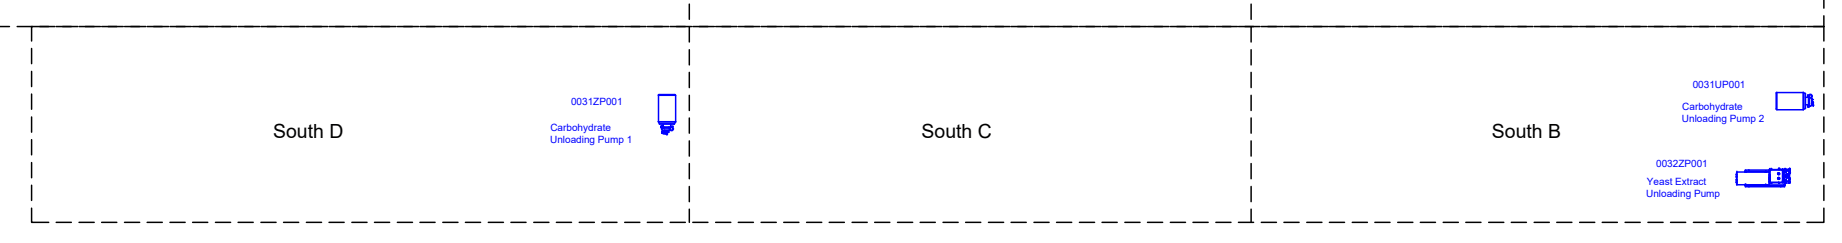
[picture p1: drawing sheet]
<svg xmlns="http://www.w3.org/2000/svg" width="314mm" height="41mm" viewBox="0 0 314 41" stroke-linecap="round" stroke-linejoin="round" font-family="sans-serif">
<!-- layer: Divider -->
<g fill="none" stroke="#000" stroke-width=".25">
<path d="M310.7 -.1v1.5M-.1 4.5h1.7M2.9 4.5h2.6M5.4 8.2v2.6M5.4 12.1v2.6M5.4 16v2.6M5.4 19.9v2.6M6.8 4.5h2.6M8.3 4.5h-2.9v2.5M9.6 4.5h3.7M13.5 4.5h3.6M17.3 4.5h3.7"/>
<path d="M21.2 4.5h3.7M25.1 4.5h3.6M29 4.5h3.6M32.8 4.5h3.7M36.7 4.5h3.6M40.6 4.5h3.6M44.5 4.5h3.6M48.3 4.5h3.7M52.2 4.5h3.6M56.1 4.5h3.6M59.9 4.5h3.7M63.8 4.5h3.7"/>
<path d="M67.7 4.5h3.6M71.5 4.5h3.7M75.4 4.5h3.7M79.3 4.5h3.7M83.2 4.5h3.6M87 4.5h3.7M90.9 4.5h3.7M94.8 4.5h3.7M98.7 4.5h3.6M102.5 4.5h3.7M106.4 4.5h3.7M110.3 4.5h3.7"/>
<path d="M114.2 4.5h3.6M117.4 .7v2.6M117.4 4.6v2.5M117.4 8.4v2.6M117.4 12.3v2.6M117.4 16.2v2.6M118 4.5h3.7M121.9 4.5h3.7M125.8 4.5h3.7M129.7 4.5h3.6M133.5 4.5h3.7M137.4 4.5h3.7"/>
<path d="M141.3 4.5h3.7M145.2 4.5h3.6M149 4.5h3.7M152.9 4.5h3.7M156.8 4.5h3.6M160.7 4.5h3.6M164.5 4.5h3.7M168.4 4.5h3.7M172.3 4.5h3.6M176.2 4.5h3.6M180 4.5h3.7M183.9 4.5h3.7"/>
<path d="M187.8 4.5h3.6M191.6 4.5h3.7M195.5 4.5h3.7M199.4 4.5h3.7M203.2 4.5h3.7M207.1 4.5h3.7M211 4.5h3.7M213.2 .7v2.6M213.2 4.6v2.5M213.2 8.4v2.6M213.2 12.3v2.6M213.2 16.2v2.6"/>
<path d="M214.9 4.5h3.7M218.7 4.5h3.7M222.6 4.5h3.7M226.5 4.5h3.7M230.4 4.5h3.7M234.2 4.5h3.7M238.1 4.5h3.7M242 4.5h3.7M245.9 4.5h3.7M249.7 4.5h3.7M253.6 4.5h3.7M257.5 4.5h3.7"/>
<path d="M261.4 4.5h3.7M265.2 4.5h3.7M269.1 4.5h3.7M273 4.5h3.7M276.9 4.5h3.6M280.8 4.5h3.6M284.6 4.5h3.7M288.5 4.5h3.6M292.4 4.5h3.6M296.3 4.5h3.6M300.1 4.5h3.7M304 4.5h3.6"/>
<path d="M307.9 4.5h2.8M310.7 2.7v4.3M310.7 8.2v2.6M310.7 12.1v2.6M310.7 16v2.6M310.7 19.9v2.6M5.4 35.4v2.4h2.9M5.4 23.7v2.6M5.4 27.6v2.6M5.4 31.5v2.6M9.6 37.8h2.6M13.5 37.8h2.5"/>
<path d="M17.3 37.8h2.6M21.2 37.8h2.6M25.1 37.8h2.5M29 37.8h2.5M32.8 37.8h2.6M36.7 37.8h2.6M40.6 37.8h2.5M44.5 37.8h2.5M48.3 37.8h2.6M52.2 37.8h2.6M56.1 37.8h2.5M59.9 37.8h2.6"/>
<path d="M63.8 37.8h2.6M67.7 37.8h2.6M71.5 37.8h2.6M75.4 37.8h2.6M79.3 37.8h2.6M83.2 37.8h2.6M87 37.8h2.6M90.9 37.8h2.6M94.8 37.8h2.6M98.7 37.8h2.6M102.5 37.8h2.6M106.4 37.8h2.6"/>
<path d="M110.3 37.8h2.6M114.2 37.8h2.6M117.4 20v2.6M117.4 23.9v2.6M117.4 27.8v2.6M117.4 31.7v2.6M117.4 35.5v2.3M118 37.8h2.6M121.9 37.8h2.6M125.8 37.8h2.6M129.7 37.8h2.6M133.5 37.8h2.6"/>
<path d="M137.4 37.8h2.6M141.3 37.8h2.6M145.2 37.8h2.5M149 37.8h2.6M152.9 37.8h2.6M156.8 37.8h2.5M160.7 37.8h2.5M164.5 37.8h2.6M168.4 37.8h2.6M172.3 37.8h2.5M176.2 37.8h2.5M180 37.8h2.6"/>
<path d="M183.9 37.8h2.6M187.8 37.8h2.5M191.6 37.8h2.6M195.5 37.8h2.6M199.4 37.8h2.6M203.2 37.8h2.6M207.1 37.8h2.6M211 37.8h2.6M213.2 20v2.6M213.2 23.9v2.6M213.2 27.8v2.6M213.2 31.7v2.6"/>
<path d="M213.2 35.5v2.3M214.9 37.8h2.6M218.7 37.8h2.6M222.6 37.8h2.6M226.5 37.8h2.6M230.4 37.8h2.6M234.2 37.8h2.6M238.1 37.8h2.6M242 37.8h2.6M245.9 37.8h2.6M249.7 37.8h2.6M253.6 37.8h2.6"/>
<path d="M257.5 37.8h2.6M261.4 37.8h2.6M265.2 37.8h2.6M269.1 37.8h2.6M273 37.8h2.6M276.9 37.8h2.5M280.8 37.8h2.5M284.6 37.8h2.6M288.5 37.8h2.6M292.4 37.8h2.5M296.3 37.8h2.5M300.1 37.8h2.6"/>
<path d="M304 37.8h2.6M310.7 35.4v2.4h-2.8M310.7 23.7v2.6M310.7 27.6v2.6M310.7 31.5v2.6"/>
</g>
<!-- layer: Equipment -->
<g fill="none" stroke="#00f" stroke-width=".25">
<path d="M112.2 16.2h2.9v4.5h-2.9zM112.3 16.1l-.2 .1M112.3 16.1h2.7M115 16.1l.1 .1M302.6 18.5l.1 .1M302.7 15.7l-.1 .1v2.7M302.7 15.7h4.5v3h-4.5zM307.2 15.7h.1M307.2 18.6h.1M307.3 15.7l.3 .2v2.5l-.3 .2zM307.6 15.9v2.5M307.6 16.5h.5"/>
<path d="M307.6 17.8h.5M307.6 18.4h.1M308 17.8v.4l.1-.3M308 16.5v-.3l.1 .3M308 18h.1M308.1 18v.1M308.1 17.8v.1M308.1 18.1h.1M308.1 16.4v1.4M308.1 17.8h.1M308.2 17.8h.1M308.2 17.9h.1"/>
<path d="M308.2 16.7h.1M308.2 17.7h.1M308.2 18.1h.1M308.2 17.9v-.1l-.1 .1M308.2 16.6v1.3M308.2 18v.1M308.3 16.9h.1M308.3 16.6v1.3M308.3 17.9v.2M308.6 17.9l-.1 .1h-.2M308.6 16.7l.1 .1M308.7 16.6v1.3"/>
<path d="M308.7 17.5l-.1 .1M308.7 16.8v.7zM308.7 17.4h.3l-.2 .1M308.7 16.9h.3M308.8 17.7l.1 .2M308.8 17.8l.1 .1M308.8 17.5v.3M308.8 17.6h.1M308.8 17.5h.1M308.9 17.9h.1M308.9 17.4h.1M308.9 17.4l-.1 .1"/>
<path d="M308.9 18h.1M308.9 17.9v.1M309 17.9h.1M309 18h.1M309 17.9v.1M309 17.7h-.2M309 17.5l-.2 .1M112.1 20.7h.1M112.2 20.7h2.9l-.2 .4h-2.5zM112.3 21l.1 .1M112.6 21.7h.1M112.6 21.6h.1"/>
<path d="M112.7 21.6h.1M112.7 21.7h.1M112.7 21.6h-.1M112.7 21.5v.1M112.7 21.7h1.5h-1.1M112.7 21.5h.3M112.7 21.8v.2l.2 .1M112.8 22.5h.1M112.8 21.5h.1M112.8 22.5l.1 .1M112.8 22.4v.1M112.8 22.5v.1"/>
<path d="M112.8 21.5l.2 .1M112.8 22.6h.1M112.8 22.3v.1M112.8 22.4h.1M112.8 22.3v.3M112.9 22.4v.1M112.9 22.5v.1M112.9 22.6h.1M112.9 22.4h.1M112.9 22.4l-.1 .1M112.9 22.6l.3 .1M112.9 21.7h.1"/>
<path d="M112.9 22.7h.1M112.9 21.6h.1M112.9 22.1h1.3M113 21.7h.1M113 21.6h1.4M113 21.6h.1M113 21.7h-.1M113 21.1v.5M113 21.4h-.4l.1 .1M113.1 22.3h.1M113.1 22.3v.4M113.1 22.2l-.2 .1 .5 .1"/>
<path d="M113.1 21.7h.1M113.2 22.1h.1M113.2 22.3h.1M113.2 22.3v.4M113.2 22.7h.1M113.3 22.2h.7zM113.3 22.3h.1M113.3 22.3l.1 .1M113.3 22.7h.1M113.3 22.5h.6h-.6M113.3 22.5h.1M113.4 22.7h.1"/>
<path d="M113.3 22.7h-.1M113.4 22.5l-.1 .2M113.4 22.5h.1M113.4 22.6h.1M113.4 22.4h.1M113.4 22.4h.5M113.4 22.2v.2M113.4 22.6v.1M113.4 22.4l-.1 .1M113.4 22.6l-.1 .1M113.4 22.5v.1M113.5 22.7h.2l-.1 .1"/>
<path d="M113.5 22.6h.1M113.5 22.7h.1M113.5 22.5v.1M113.5 22.6l.1-.1v.1M113.5 22.8h.1M113.6 22.6h.1M113.6 22.5v.1zM113.6 22.7h.1M113.6 22.7v.1M113.6 22.8v.1M113.7 22.5v.1M113.7 22.7v.1"/>
<path d="M113.9 22.2v.3M113.9 21.7h.1M113.9 22.5h.1M114 22.1h.1M114.2 21.7h.1M114.3 21.1v.5M114.3 21.4h.3l-.3 .1M114.9 21l-.1 .1M115.1 20.7h.1M295.8 31h.1M295.8 30.1h.1M295.8 30.5h.1"/>
<path d="M295.8 29.6h.1M295.8 29.7l.1 .4M295.8 30.6h.1M295.8 30.9h.1M295.8 29.7h.1M295.8 30h.1M295.9 30.5v.6M295.9 29.6h-.1M295.9 30.6h.1M295.9 30.9h.1M295.9 29.7h.1M295.9 30h.1"/>
<path d="M295.9 29.3v2.1M295.9 31.4v-2.2h5.5v2.2M295.9 29.3h.1M295.9 31.4h.1M295.9 31.4h5.5M297.3 31.5h.1M297.3 29.2h.1M297.3 31.5l.1 .1M297.3 31.4v.1M297.4 31.6h6.6v.1h-6.6zM297.4 29.1h.1M297.4 31.5h.1"/>
<path d="M297.4 29.1v.1M297.4 29.1h4.1M297.4 31.5h6.6M297.4 29.1l-.1 .1M297.5 29.2h.1M297.4 29.2h.1M297.4 31.4v.1M297.5 31.5h.1M297.5 29.2h3.3M297.5 31.4v.1M297.9 28.9l.1 .1zM297.9 31.6l.1 .1z"/>
<path d="M300.9 29.2h.1M300.8 29.2h.1M300.8 31.5h.1M300.8 31.4v.1M300.9 31.5h.1M300.9 29.2h.6M300.9 31.4v.1M301.4 29.6l.1 .1M301.4 30.4h.1M301.4 29.3h.1M301.4 31.4h.1M301.5 30.2l-.1 .1"/>
<path d="M301.5 30.9h-.1M301.5 30.1h.1M301.5 29.8h.1M301.5 30.8h.1M301.5 30.5h.1M301.5 31h.1M301.5 28.9h.1M301.5 29h.1M301.5 28.9v.1M301.5 29.3v2.1M301.5 31h2.2M301.5 29.7v.5"/>
<path d="M301.5 30.4h.1M301.5 30.5v.4M301.5 31.1h.1M301.5 28.8v2.2M301.5 28.8h.1M301.5 30.9h.1M301.5 30h.1M301.5 29.9h.1M301.5 30.2h.1M301.5 30.1v.4M301.5 31v.1M301.5 28.8v2.3"/>
<path d="M301.5 28.8l2.2 .1M301.7 28.8h.2M301.7 31.1h.1M301.8 28.8h.1M301.8 28.8h-.1M301.9 31.1h-.1h.1M302.9 29.4h.2l.1 .1a.17 .17 0 0 1-.2 .2 .17 .17 0 0 1-.1-.3zM302.9 29.6a.15 .15 0 0 1 0-.2 .15 .15 0 0 1 .2 0 .15 .15 0 0 1 0 .2M302.9 29.6h.3M302.9 30.2h.3v.2h-.3zM302.9 30.2h.3M303 28.7h.2z"/>
<path d="M303 28.8h.1M303 28.7l.2 .1h-.2M303 30.3h.1M303 31.1h.1M303 31.1h.2M303.1 30.2v.2l-.1 .1-.1-.1v-.2M303.1 28.8h.1M303.2 28.8h.1M303.2 31.1h.1M303.2 28.7v.1M303.3 31.6h.2l-.2 .1M303.4 31.6v.1"/>
<path d="M303.6 31h.1M303.6 28.9h.1M303.7 28.7l-.1 .1M303.7 31h-.1M303.7 28.9h-6.3v.2h4.1M303.7 28.9v2.1M303.7 28.9h.1M303.7 31v.1M303.7 31l.4 .1h-2.6M303.7 31h.1M303.7 30.8v.2M303.7 29h.1"/>
<path d="M303.7 30.8h.1M303.7 29.1h.3M303.7 29v1.8M303.7 28.9v.1M303.7 29.1h.1M303.8 30.8v-.9v.9M303.8 29.9h.1M303.8 29.1l-.1 .8M303.8 29.1h.1M303.8 30.7h.1M303.8 29.2h.1M303.8 30.6h.1"/>
<path d="M303.8 30.1h.1M303.8 29.7h.1M303.8 29.3h.1M303.8 29.9l.1-.2v.4v-.2M303.8 30.1v.5zM303.8 29.3v.4zM303.9 29.7v.4M303.9 30.6h.1M303.9 29.2v1.6l.2-.1M303.9 29.2h.4M303.9 30.5l.4 .1M303.9 30.7h.1"/>
<path d="M303.9 30.5h.1M303.9 29.2h.1M303.9 29.3h.1M303.9 30.5v.1M303.9 30.6v.1M303.9 29.2l-.1 .1M304 31.1v.3h-6.6M304 31.5h.1M304 30.8h-.3M304.1 29.1h.1M304.1 30.7h.1M304.1 29.2h-.2v-.1v.2"/>
<path d="M304.1 31.5h.1M304.1 31.5l-.1 .1M304.1 30.8h-.4v.2h.4v-.2M304.1 29v.1M304.1 30.7v.1M304.1 30.8h.1M304.1 29.2h.1M304.1 29h.1M304.1 31.1v.4M304.1 31.5l-.1-.1v.1M304.1 30.8h.2M304.1 30.8v.3"/>
<path d="M304.1 28.9v.1M304.1 28.8l-.4 .1 1.2-.1M304.1 29v-.1h-.4v.2h.4M304.1 28.9h.1M304.1 31h.1M304.1 29.1v.1M304.1 31.1h.1M304.1 28.8h.1M304.1 28.9v.2M304.1 28.8v.1M304.2 29.2h.1M304.2 30.6h.1"/>
<path d="M304.3 29.2h.1M304.3 30.8v.3M304.3 29.2l-.1-.2h.6v-.2v2.3v-.3h-.5M304.3 30.6h.1M304.3 30.6v.5M304.3 28.8v.4M304.3 30.6l-.2 .3M304.3 29.1h.1M304.3 30.7h.1M304.3 29.2l-.4 .1v1.2l.4 .1M304.3 30.6v.2h.5M304.3 28.8v.3"/>
<path d="M304.8 29.1h-.5v.1M304.8 30.8h.1v.3h-.8M304.8 29.1h.1M304.8 30.7h.1M304.9 28.9v2.2M304.9 28.8v.2h-.1M304.9 28.8h.1M304.9 28.9h.1zM304.9 28.9h.1M304.9 30.9l.1 .1zM304.9 30.9h.1M304.9 31h.1"/>
<path d="M304.9 29.4h.1M304.9 30.4h.1zM304.9 30.4h.1M304.9 30.5h.1M304.9 31.1h.1M304.9 29.5h.1M304.9 28.8v.1M304.9 29v.1M304.9 30.8v.1M305 28.8v.1M305 30.9h.1M305 29.3v.1"/>
<path d="M305 30.3v.1M305 28.9h.1M305 28.8h.1M305 28.9v-.1v.1M305 30.9v.1M305 31h.1M305 29.4v.1M305 29.4h.1M305 30.4l-.1 .1M305 30.4h.1M305 30.5h.1M305 29.5h.1"/>
<path d="M305 28.8l-.1 .1M305 30.4v.1"/>
<circle cx="308.4" cy="16.3" r=".23"/>
<circle cx="308.4" cy="16.3" r=".32"/>
<circle cx="114.4" cy="21.9" r=".23"/>
<circle cx="114.4" cy="21.9" r=".32"/>
<circle cx="303" cy="30.3" r=".06"/>
<circle cx="303" cy="29.5" r=".06"/>
<circle cx="303" cy="29.5" r=".11"/>
<circle cx="304.4" cy="29.9" r=".32"/>
<circle cx="304.4" cy="29.9" r=".28"/>
<circle cx="304.4" cy="29.9" r=".23"/>
<circle cx="304.4" cy="29.9" r=".19"/>
</g>
<g font-size="3.3">
<text x="46.5" y="23.4">South D</text>
<text x="157" y="23.4">South C</text>
<text x="254.2" y="23.4">South B</text>
</g>
<g font-size="1.7" fill="#00f">
<text x="97.3" y="17.8">0031ZP001</text>
<text x="288.4" y="14.9">0031UP001</text>
<text x="93.8" y="22.3">Carbohydrate</text>
<text x="286.6" y="20.8">Unloading Pump 2</text>
<text x="286.6" y="18.7">Carbohydrate</text>
<text x="93.7" y="24.3">Unloading Pump 1</text>
<text x="282.2" y="28.3">0032ZP001</text>
<text x="280.5" y="33.5">Unloading Pump</text>
<text x="280.6" y="31.5">Yeast Extract</text>
</g>
</svg>
